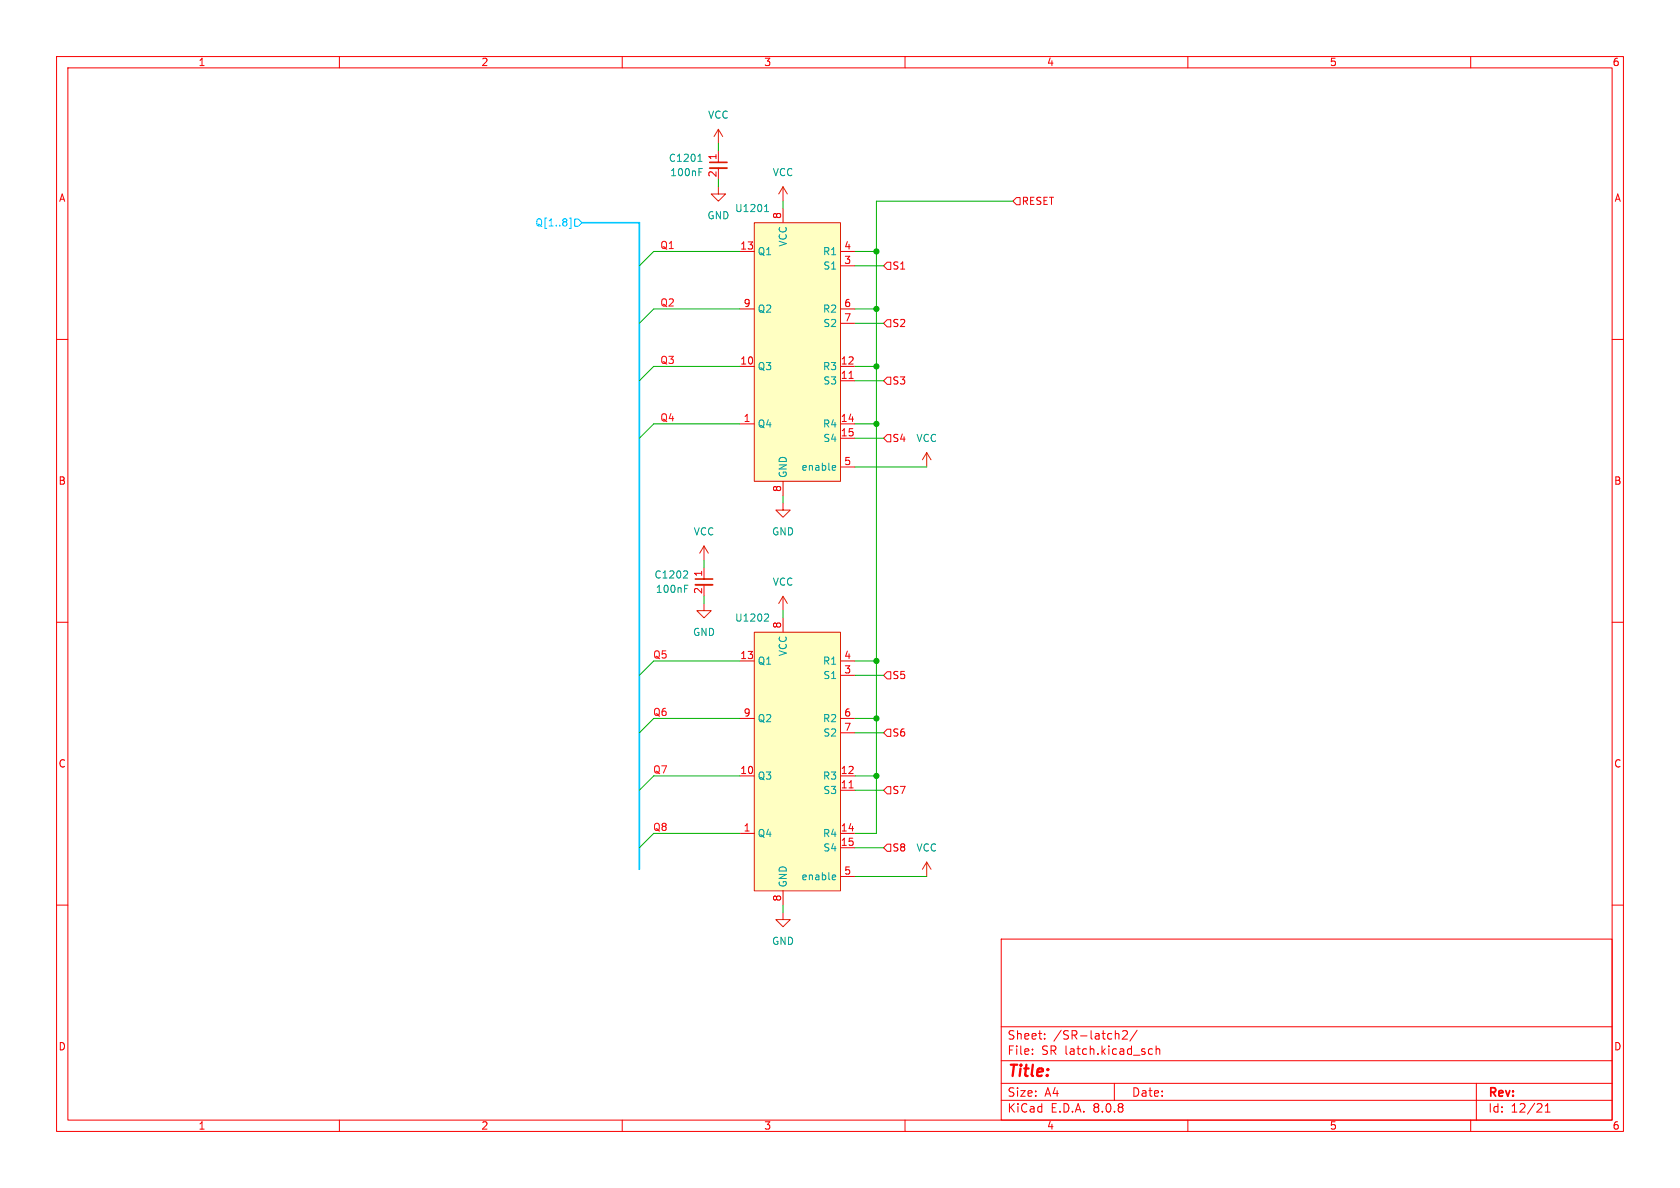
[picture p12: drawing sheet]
<svg xmlns="http://www.w3.org/2000/svg" width="297mm" height="210mm" viewBox="0 0 297 210" stroke-linecap="round" stroke-linejoin="round" font-family="sans-serif">
<g fill="none" stroke="#f90000" stroke-width=".18">
<path d="M10 10h277v190h-277zM12 12h273v186h-273zM60 10v2M110 10v2M160 10v2M210 10v2M260 10v2M10 60h2M285 60h2M10 110h2M285 110h2M10 160h2"/>
<path d="M177 166h108v32h-108zM285 160h2M60 198v2M110 198v2M160 198v2M177 194.5h108M177 191.5h108M177 187.5h108M177 181.5h108M182.5 186.3v.1M182.5 185.5v.1M184.7 183.6v.1"/>
<path d="M184.7 182.8v.1M197 191.5v3M197.2 182.8h.5l.1 .9M198.5 182.3l.5-.1 .2 .1 .1 .3-.9 1.1h.9M201 182.1l-1.3 2M203.2 186.3h.5M203.2 185.5h.5M204.4 185.5l.2-.1 .4 .1v.9M204.4 184.9v1.5M210 198v2M260 198v2M261 191.5v6.5"/>
<path d="M273.2 196.6h.8M273.2 195.5l.4-.4v1.5"/>
</g>
<path d="M127 33v1.3h1.3l-1.3 1.3-1.3-1.3h1.3M127 22.9l-.8 1.2M127 22.9v2.5M127 22.9l.8 1.2M138.4 161.3v1.3h1.3l-1.3 1.2-1.2-1.2h1.2" fill="none" stroke="#d72100" stroke-width=".18"/>
<path d="M125.5 29.7h3" fill="none" stroke="#d72100" stroke-width=".33"/>
<path d="M125.5 28.7h3" fill="none" stroke="#d72100" stroke-width=".3"/>
<path d="M127 26.7v2M127 29.7v2.1" fill="none" stroke="#df0000" stroke-width=".18"/>
<path d="M123.4 28.5h.7M123.5 27.6l.2-.3v1.2" fill="none" stroke="#00a0a0" stroke-width=".18"/>
<path d="M123.6 30.4h.4M123.6 29.8h.6" fill="none" stroke="#008e8e" stroke-width=".18"/>
<path d="M133.3 39.4h15.3v45.7h-15.3z" fill="#ffffc2"/>
<path d="M133.3 39.4h15.3v45.7h-15.3z" fill="none" stroke="#d72100" stroke-width=".18"/>
<g fill="none" stroke="#df0000" stroke-width=".18">
<path d="M138.4 36.8v2.6M130.8 44.5h2.5M130.8 54.6h2.5M148.6 44.5h2.5M148.6 47h2.5M148.6 54.6h2.5M148.6 57.2h2.5M130.8 74.9h2.5M130.8 64.8h2.5M148.6 74.9h2.5M148.6 64.8h2.5M148.6 67.3h2.5"/>
<path d="M148.6 77.5h2.5M138.4 85.1v2.5M148.6 82.6h2.5"/>
</g>
<path d="M150.1 66.9h.7" fill="none" stroke="#e70000" stroke-width=".18"/>
<path d="M135.2 37.4h.7M135.3 36.4l.2-.3v1.3M147.3 82.3h.4v.3l-.6 .1M147.7 83.1h-.4" fill="none" stroke="#00a0a0" stroke-width=".18"/>
<path d="M133.3 111.8h15.3v45.7h-15.3z" fill="#ffffc2"/>
<g fill="none" stroke="#d72100" stroke-width=".18">
<path d="M138.4 33l-.7 1.3M138.4 33v2.6M138.4 33l.8 1.3M124.5 96.5l-.8 1.3M124.5 96.5v2.6M124.5 96.5l.7 1.3M138.4 88.9v1.3h1.3l-1.3 1.2-1.2-1.2h1.2M163.8 80l.8 1.3M163.8 80v2.6M163.8 80l-.7 1.3M124.5 106.7v1.3h1.2l-1.2 1.2-1.3-1.2h1.3M133.3 111.8h15.3v45.7h-15.3z"/>
<path d="M138.4 105.4v2.6M138.4 105.4l-.7 1.3M138.4 105.4l.8 1.3M163.8 152.4v2.5M163.8 152.4l.8 1.3M163.8 152.4l-.7 1.3"/>
</g>
<g fill="none" stroke="#df0000" stroke-width=".18">
<path d="M124.5 100.3v2.1M124.5 103.4v2M130.8 116.8h2.5M138.4 109.2v2.6M148.6 116.8h2.5M148.6 119.4h2.5M130.8 137.2h2.5M130.8 127h2.5M148.6 137.2h2.5M148.6 139.7h2.5M148.6 127h2.5M148.6 129.5h2.5"/>
<path d="M130.8 147.3h2.5M138.4 157.5v2.5M148.6 147.3h2.5M148.6 149.9h2.5M148.6 154.9h2.5"/>
</g>
<path d="M150.1 139.3h.7" fill="none" stroke="#e70000" stroke-width=".18"/>
<path d="M121.3 100.9l.3 .3-.1 .3-.7 .7h.8M135.3 108.5l.5 .1 .1 .3-.8 .9h.8M147.3 154.7h.4v.3l-.6 .1M147.7 155.5h-.4" fill="none" stroke="#00a0a0" stroke-width=".18"/>
<path d="M122.9 103.4h3.1" fill="none" stroke="#d72100" stroke-width=".33"/>
<path d="M122.9 102.4h3.1" fill="none" stroke="#d72100" stroke-width=".3"/>
<path d="M121 104.1h.4M121 103.5h.6" fill="none" stroke="#008e8e" stroke-width=".18"/>
<path d="M179.7 34.9h.6v1.3h-.6l-.6-.6zM156.8 56.5h.7v1.3h-.7l-.6-.6zM156.8 46.4h.7v1.2h-.7l-.6-.6zM156.8 66.7h.7v1.2h-.7l-.6-.6zM156.8 76.8h.7v1.3h-.7l-.6-.6zM156.8 118.7h.7v1.3h-.7l-.6-.6zM156.8 128.9h.7v1.3h-.7l-.6-.7zM156.8 139.1h.7v1.2h-.7l-.6-.6zM156.8 149.2h.7v1.3h-.7l-.6-.6z" fill="none" stroke="#eb000a" stroke-width=".18"/>
<path d="M100.6 38.6h.3v1.8h-.3M101.6 38.7h.6l.7 .7-.7 .6h-.6z" fill="none" stroke="#00c8ff" stroke-width=".18"/>
<path d="M102.9 39.4h10.1v114.3" fill="none" stroke="#00c8ff" stroke-width=".3"/>
<g fill="none" stroke="#00b200" stroke-width=".18">
<path d="M127 25.4v1.3M127 31.8v1.2M138.4 35.6v1.2M179.1 35.6h-24.2v111.7h-3.8M130.8 54.6h-15.2l-2.6 2.6M130.8 44.5h-15.2l-2.6 2.5M151.1 54.6h3.8M151.1 44.5h3.8M151.1 57.2h5.1M151.1 47h5.1M130.8 64.8h-15.2l-2.6 2.5M130.8 74.9h-15.2l-2.6 2.6"/>
<path d="M151.1 64.8h3.8M151.1 77.5h5.1M151.1 67.3h5.1M151.1 74.9h3.8M124.5 99.1v1.2M138.4 87.6v1.3M151.1 82.6h12.7M124.5 105.4v1.3M130.8 116.8h-15.2l-2.6 2.6M138.4 108v1.2M151.1 119.4h5.1M151.1 116.8h3.8"/>
<path d="M130.8 137.2h-15.2l-2.6 2.5M130.8 127h-15.2l-2.6 2.5M151.1 139.7h5.1M151.1 137.2h3.8M151.1 129.5h5.1M151.1 127h3.8M130.8 147.3h-15.2l-2.6 2.6M151.1 149.9h5.1M151.1 154.9h12.7M138.4 160v1.3"/>
</g>
<g fill="#00a400" stroke="#00a400" stroke-width=".18">
<circle cx="154.9" cy="64.8" r=".46"/>
<circle cx="154.9" cy="44.5" r=".46"/>
<circle cx="154.9" cy="74.9" r=".46"/>
<circle cx="154.9" cy="54.6" r=".46"/>
<circle cx="154.9" cy="137.2" r=".46"/>
<circle cx="154.9" cy="127" r=".46"/>
<circle cx="154.9" cy="116.8" r=".46"/>
</g>
<text font-size="2.8" fill="#f90000" x="178" y="190.9">Title:</text>
<g font-size="2.1" fill="#f90000">
<text x="178" y="184">Sheet:</text>
<text x="186.2" y="184">/SR-latch2/</text>
<text x="178" y="186.7">File:</text>
<text x="184.1" y="186.7">SR latch.kicad_sch</text>
<text x="178" y="196.9">KiCad</text>
<text x="178" y="194.1">Size:</text>
<text x="184.7" y="194.1">A4</text>
<text x="185.7" y="196.9">E.D.A.</text>
<text x="193.3" y="196.9">8.0.8</text>
<text x="200" y="194.1">Date:</text>
<text x="263" y="194.3">Rev:</text>
<text x="263" y="196.9">Id:</text>
<text x="267.1" y="196.9">12/21</text>
</g>
<g font-size="1.8" fill="#f90000">
<text x="35" y="11.9">1</text>
<text x="85" y="11.9">2</text>
<text x="135" y="11.9">3</text>
<text x="185" y="11.9">4</text>
<text x="235" y="11.9">5</text>
<text x="285" y="11.9">6</text>
<text x="10.3" y="35.9">A</text>
<text x="285.3" y="35.9">A</text>
<text x="10.3" y="85.9">B</text>
<text x="285.3" y="85.9">B</text>
<text x="10.3" y="135.9">C</text>
<text x="285.3" y="135.9">C</text>
<text x="10.3" y="185.9">D</text>
<text x="285.3" y="185.9">D</text>
<text x="35" y="199.9">1</text>
<text x="85" y="199.9">2</text>
<text x="135" y="199.9">3</text>
<text x="185" y="199.9">4</text>
<text x="235" y="199.9">5</text>
<text x="285" y="199.9">6</text>
</g>
<g font-size="1.8" fill="#008e8e">
<text x="125.1" y="21.2">VCC</text>
<text x="118.4" y="31.3">100nF</text>
<text x="136.5" y="31.3">VCC</text>
<text x="125" y="39">GND</text>
<text x="161.9" y="78.3">VCC</text>
<text x="122.5" y="94.8">VCC</text>
<text x="136.4" y="94.8">GND</text>
<text x="115.8" y="105">100nF</text>
<text x="136.5" y="103.7">VCC</text>
<text x="122.4" y="112.6">GND</text>
<text x="161.9" y="150.7">VCC</text>
<text x="136.4" y="167.2">GND</text>
</g>
<g font-size="1.8" fill="#00a0a0">
<text x="118.1" y="28.8">C1201</text>
<text x="129.9" y="37.7">U1201</text>
<text x="133.9" y="45.3">Q1</text>
<text x="139.3" y="43.7" transform="rotate(-90 139.3 43.7)">VCC</text>
<text x="145.4" y="45.3">R1</text>
<text x="145.5" y="47.9">S1</text>
<text x="133.9" y="55.5">Q2</text>
<text x="145.4" y="55.5">R2</text>
<text x="145.5" y="58">S2</text>
<text x="133.9" y="65.6">Q3</text>
<text x="145.4" y="65.6">R3</text>
<text x="145.5" y="68.2">S3</text>
<text x="133.9" y="75.8">Q4</text>
<text x="145.4" y="75.8">R4</text>
<text x="141.6" y="83.4">enable</text>
<text x="145.5" y="78.3">S4</text>
<text x="139.3" y="84.6" transform="rotate(-90 139.3 84.6)">GND</text>
<text x="115.6" y="102.5">C1202</text>
<text x="129.9" y="110.1">U1202</text>
<text x="133.9" y="117.7">Q1</text>
<text x="139.3" y="116.1" transform="rotate(-90 139.3 116.1)">VCC</text>
<text x="145.4" y="117.7">R1</text>
<text x="145.5" y="120.2">S1</text>
<text x="133.9" y="127.9">Q2</text>
<text x="145.4" y="127.9">R2</text>
<text x="145.5" y="130.4">S2</text>
<text x="133.9" y="138">Q3</text>
<text x="145.4" y="138">R3</text>
<text x="145.5" y="140.6">S3</text>
<text x="133.9" y="148.2">Q4</text>
<text x="145.4" y="148.2">R4</text>
<text x="141.6" y="155.8">enable</text>
<text x="145.5" y="150.7">S4</text>
<text x="139.3" y="157" transform="rotate(-90 139.3 157)">GND</text>
</g>
<g font-size="1.8" fill="#e70000">
<text x="126.7" y="28.4" transform="rotate(-90 126.7 28.4)">1</text>
<text x="126.7" y="31.4" transform="rotate(-90 126.7 31.4)">2</text>
<text x="138.2" y="38.8" transform="rotate(-90 138.2 38.8)">8</text>
<text x="130.8" y="44.2">13</text>
<text x="149.2" y="46.7">3</text>
<text x="149.2" y="44.2">4</text>
<text x="131.4" y="54.4">9</text>
<text x="149.2" y="54.4">6</text>
<text x="149.2" y="56.9">7</text>
<text x="130.8" y="64.5">10</text>
<text x="148.5" y="64.5">12</text>
<text x="148.5" y="67.1">11</text>
<text x="131.4" y="74.7">1</text>
<text x="148.5" y="74.7">14</text>
<text x="148.5" y="77.2">15</text>
<text x="149.2" y="82.3">5</text>
<text x="138.2" y="87.1" transform="rotate(-90 138.2 87.1)">8</text>
<text x="124.2" y="105.1" transform="rotate(-90 124.2 105.1)">2</text>
<text x="124.2" y="102.1" transform="rotate(-90 124.2 102.1)">1</text>
<text x="138.2" y="111.2" transform="rotate(-90 138.2 111.2)">8</text>
<text x="130.8" y="116.6">13</text>
<text x="149.2" y="119.1">3</text>
<text x="149.2" y="116.6">4</text>
<text x="131.4" y="126.7">9</text>
<text x="149.2" y="126.7">6</text>
<text x="149.2" y="129.3">7</text>
<text x="130.8" y="136.9">10</text>
<text x="148.5" y="136.9">12</text>
<text x="148.5" y="139.4">11</text>
<text x="131.4" y="147.1">1</text>
<text x="148.5" y="147.1">14</text>
<text x="148.5" y="149.6">15</text>
<text x="149.2" y="154.7">5</text>
<text x="138.2" y="159.5" transform="rotate(-90 138.2 159.5)">8</text>
</g>
<text font-size="1.8" fill="#00c8ff" x="94.6" y="40.2">Q[1..8]</text>
<g font-size="1.8" fill="#eb000a">
<text x="180.5" y="36.4">RESET</text>
<text x="157.7" y="47.9">S1</text>
<text x="157.7" y="58">S2</text>
<text x="157.7" y="68.2">S3</text>
<text x="157.7" y="78.3">S4</text>
<text x="157.7" y="120.2">S5</text>
<text x="157.7" y="130.4">S6</text>
<text x="157.7" y="140.6">S7</text>
<text x="157.7" y="150.7">S8</text>
</g>
<g font-size="1.8" fill="#f70b18">
<text x="116.6" y="44.1">Q1</text>
<text x="116.6" y="54.3">Q2</text>
<text x="116.6" y="64.4">Q3</text>
<text x="116.6" y="74.6">Q4</text>
<text x="115.4" y="116.5">Q5</text>
<text x="115.4" y="126.7">Q6</text>
<text x="115.4" y="136.8">Q7</text>
<text x="115.4" y="147">Q8</text>
</g>
</svg>
